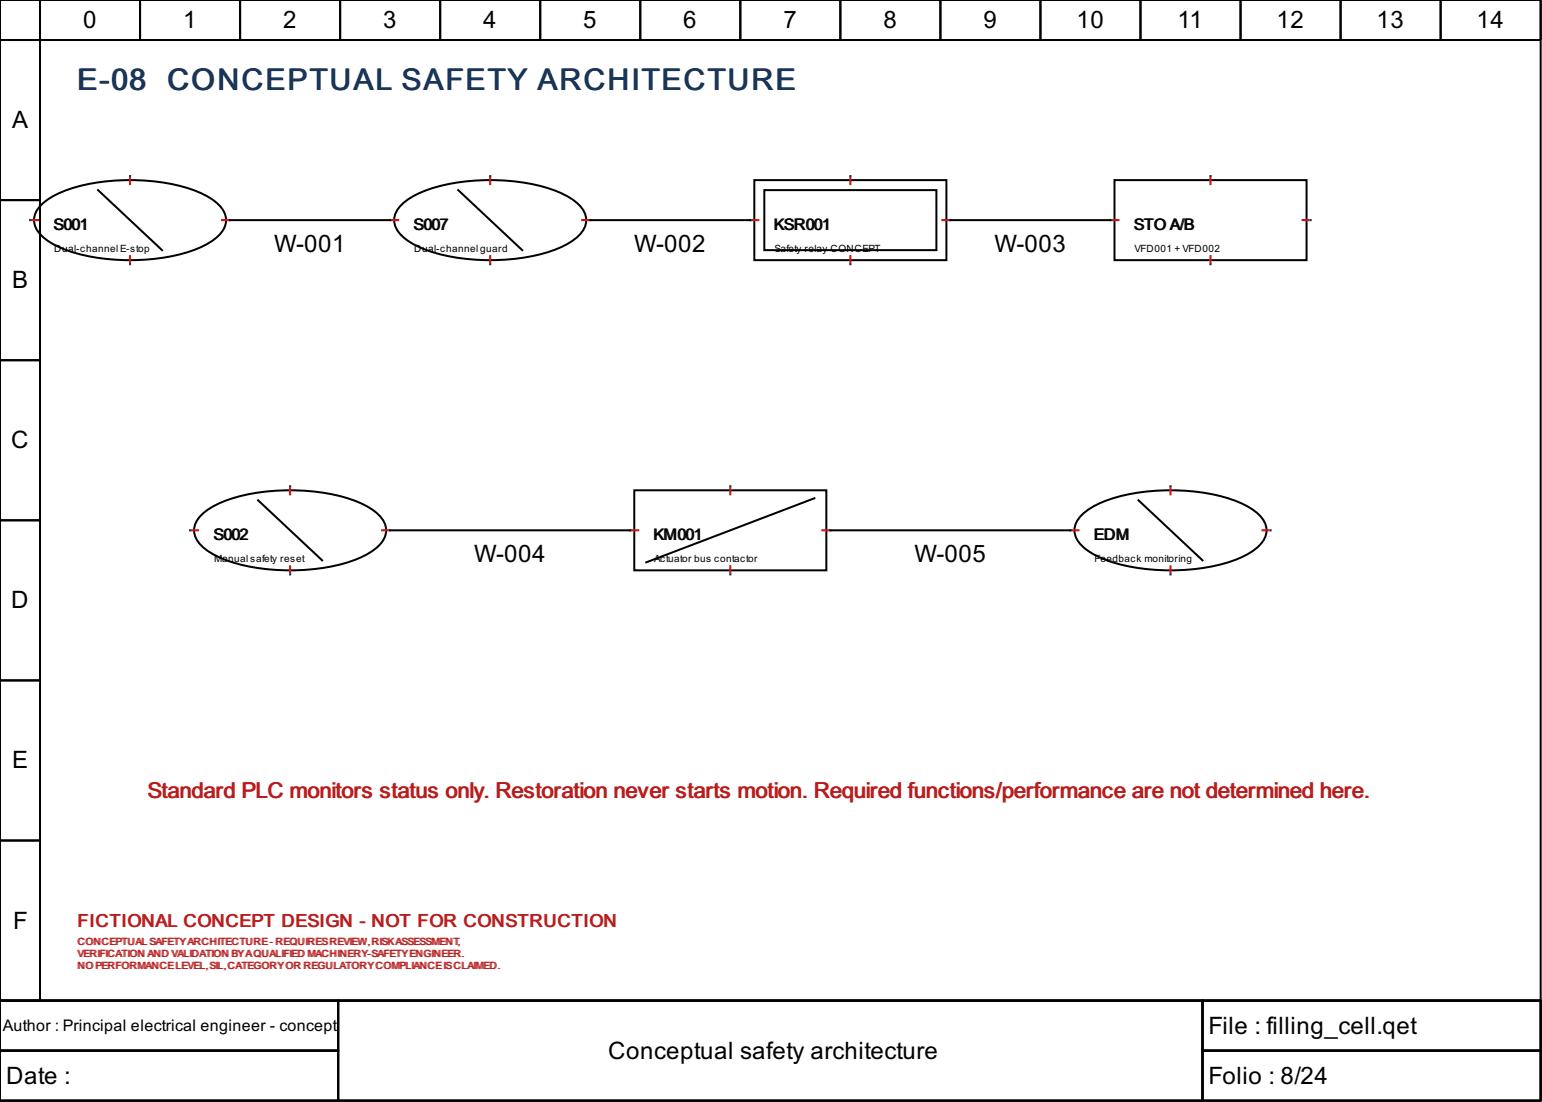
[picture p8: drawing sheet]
<svg xmlns="http://www.w3.org/2000/svg" width="204mm" height="146mm" viewBox="0 0 204 146" stroke-linecap="round" stroke-linejoin="round" font-family="sans-serif">
<g fill="none" stroke="#000" stroke-width=".26">
<path d="M0 0h203.7v132.3h-203.7zM0 0h5.3v5.3h-5.3zM0 5.3h5.3v21.2h-5.3zM5.3 0h13.2v5.3h-13.2zM18.5 0h13.2v5.3h-13.2zM31.7 0h13.3v5.3h-13.3zM45 0h13.2v5.3h-13.2zM58.2 0h13.2v5.3h-13.2zM71.4 0h13.3v5.3h-13.3zM84.7 0h13.2v5.3h-13.2zM97.9 0h13.2v5.3h-13.2zM111.1 0h13.3v5.3h-13.3z"/>
<path d="M124.4 0h13.2v5.3h-13.2zM137.6 0h13.2v5.3h-13.2zM150.8 0h13.2v5.3h-13.2zM164 0h13.3v5.3h-13.3zM177.3 0h13.2v5.3h-13.2zM190.5 0h13.2v5.3h-13.2zM0 26.5h5.3v21.1h-5.3zM5.4 27.2a11.7 11.7 0 0 1 5.8-2.8 27.7 27.7 0 0 1 14.4 .7 7.9 7.9 0 0 1 3.9 2.7 2.49 2.49 0 0 1-.5 3.2 11.7 11.7 0 0 1-5.8 2.8 27.7 27.7 0 0 1-14.4-.7 7.9 7.9 0 0 1-3.9-2.7 2.49 2.49 0 0 1 .5-3.2zM13 25.1l8.4 8M30.4 29.1h21.2M53 27.2a11.7 11.7 0 0 1 5.9-2.8 27.7 27.7 0 0 1 14.4 .7 7.9 7.9 0 0 1 3.8 2.7 2.49 2.49 0 0 1-.4 3.2 11.7 11.7 0 0 1-5.9 2.8 27.7 27.7 0 0 1-14.4-.7 7.9 7.9 0 0 1-3.9-2.7 2.49 2.49 0 0 1 .5-3.2zM60.6 25.1l8.5 8"/>
<path d="M78.1 29.1h21.1M99.7 23.8h25.4v10.6h-25.4zM101.1 25.1h22.7v8h-22.7zM125.7 29.1h21.1M147.4 23.8h25.4v10.6h-25.4zM0 47.6h5.3v21.2h-5.3zM0 68.8h5.3v21.2h-5.3zM26.5 68.2a11.7 11.7 0 0 1 5.9-2.8 27.7 27.7 0 0 1 14.4 .8 7.9 7.9 0 0 1 3.9 2.6 2.49 2.49 0 0 1-.5 3.2 11.7 11.7 0 0 1-5.9 2.8 27.7 27.7 0 0 1-14.4-.7 7.9 7.9 0 0 1-3.8-2.7 2.49 2.49 0 0 1 .4-3.2zM34.1 66.1l8.5 8M51.6 70.1h31.7M83.9 64.8h25.4v10.6h-25.4zM107.7 65.9l-22.2 8.4"/>
<path d="M109.8 70.1h31.8M142.9 68.2a11.7 11.7 0 0 1 5.9-2.8 27.7 27.7 0 0 1 14.4 .8 7.9 7.9 0 0 1 3.9 2.6 2.49 2.49 0 0 1-.5 3.2 11.7 11.7 0 0 1-5.8 2.8 27.7 27.7 0 0 1-14.5-.7 7.9 7.9 0 0 1-3.8-2.7 2.49 2.49 0 0 1 .4-3.2zM150.5 66.1l8.5 8M0 90h5.3v21.1h-5.3zM0 111.1h5.3v21.2h-5.3zM0 132.3h203.7v13.2h-203.7zM0 132.3h44.7v6.6h-44.7zM0 138.9h44.7v6.6h-44.7zM44.7 132.3h114.3v13.2h-114.3zM159 132.3h44.7v6.6h-44.7zM159 138.9h44.7v6.6h-44.7z"/>
</g>
<g fill="none" stroke="#f00" stroke-width=".26">
<path d="M4 29.1h1M17.2 23.3v1M17.2 33.9v1M29.4 29.1h1M51.6 29.1h1.1M64.8 23.3v1M64.8 33.9v1M77 29.1h1.1M99.2 29.1h1.1M112.4 23.3v1M112.4 33.9v1M124.6 29.1h1.1"/>
<path d="M146.8 29.1h1.1M160.1 23.3v1M160.1 33.9v1M172.2 29.1h1.1M25.1 70.1h1.1M38.4 64.3v1.1M38.4 74.9v1M50.5 70.1h1.1M83.3 70.1h1.1M96.6 64.3v1.1M96.6 74.9v1M108.7 70.1h1.1"/>
<path d="M141.6 70.1h1M154.8 64.3v1.1M154.8 74.9v1M167 70.1h1"/>
</g>
<g fill="none" stroke="#00f" stroke-width=".26">
<path d="M4 29.1h.1M17.2 23.3h.1M17.2 34.9h.1M30.4 29.1h.1M51.6 29.1h.1M64.8 23.3h.1M64.8 34.9h.1M78.1 29.1h.1M99.2 29.1h.1M112.4 23.3h.1M112.4 34.9h.1M125.7 29.1h.1"/>
<path d="M146.8 29.1h.1M160.1 23.3h.1M160.1 34.9h.1M173.3 29.1h.1M25.1 70.1h.1M38.4 64.3h.1M38.4 75.9h.1M51.6 70.1h.1M83.3 70.1h.1M96.6 64.3h.1M96.6 75.9h.1M109.8 70.1h.1"/>
<path d="M141.6 70.1h.1M154.8 64.3h.1M154.8 75.9h.1M168 70.1h.1"/>
</g>
<g font-size="4" fill="#17365d">
<text x="10.2" y="11.9">E-08</text>
<text x="22.1" y="11.9">CONCEPTUAL SAFETY ARCHITECTURE</text>
</g>
<g font-size="3.2">
<text x="11" y="3.7">0</text>
<text x="24.2" y="3.7">1</text>
<text x="37.4" y="3.7">2</text>
<text x="50.7" y="3.7">3</text>
<text x="63.9" y="3.7">4</text>
<text x="77.1" y="3.7">5</text>
<text x="90.4" y="3.7">6</text>
<text x="103.6" y="3.7">7</text>
<text x="116.8" y="3.7">8</text>
<text x="130" y="3.7">9</text>
<text x="142.3" y="3.7">10</text>
<text x="155.7" y="3.7">11</text>
<text x="168.8" y="3.7">12</text>
<text x="182" y="3.7">13</text>
<text x="195.3" y="3.7">14</text>
<text x="1.6" y="16.9">A</text>
<text x="36.2" y="33.3">W-001</text>
<text x="83.9" y="33.3">W-002</text>
<text x="131.5" y="33.3">W-003</text>
<text x="1.6" y="38.1">B</text>
<text x="1.5" y="59.3">C</text>
<text x="62.7" y="74.3">W-004</text>
<text x="120.9" y="74.3">W-005</text>
<text x="1.5" y="80.4">D</text>
<text x="1.6" y="101.6">E</text>
<text x="1.7" y="122.8">F</text>
<text x="159.8" y="136.7">File : filling_cell.qet</text>
<text x=".8" y="143.3">Date :</text>
<text x="80.4" y="140">Conceptual safety architecture</text>
<text x="159.8" y="143.3">Folio : 8/24</text>
</g>
<text font-size="2.9" fill="#b91c1c" x="19.4" y="105.6">Standard PLC monitors status only. Restoration never starts motion. Required functions/performance are not determined here.</text>
<text font-size="2.4" fill="#b91c1c" x="10.2" y="122.5">FICTIONAL CONCEPT DESIGN - NOT FOR CONSTRUCTION</text>
<g font-size="2.1">
<text x="7.1" y="30.4">S001</text>
<text x="54.8" y="30.4">S007</text>
<text x="102.3" y="30.4">KSR001</text>
<text x="149.9" y="30.4">STO A/B</text>
<text x="28.3" y="71.4">S002</text>
<text x="86.5" y="71.4">KM001</text>
<text x="144.7" y="71.4">EDM</text>
<text x=".4" y="136.3">Author : Principal electrical engineer - concept</text>
</g>
<g font-size="1.3">
<text x="7.1" y="33.3">Dual-channel E-stop</text>
<text x="54.8" y="33.3">Dual-channel guard</text>
<text x="102.4" y="33.3">Safety relay CONCEPT</text>
<text x="150" y="33.3">VFD001 + VFD002</text>
<text x="28.3" y="74.3">Manual safety reset</text>
<text x="86.5" y="74.3">Actuator bus contactor</text>
<text x="144.7" y="74.3">Feedback monitoring</text>
</g>
<g font-size="1.3" fill="#b91c1c">
<text x="10.2" y="124.9">C ONC EPTUAL SAFETYAR CH ITECTU RE</text>
<text x="10.3" y="124.9">CON CEPTU ALSAFETY ARC HITEC TUR E--R EQUIIR ESR EVIEW, RISK ASSESSMENT,,</text>
<text x="36.5" y="124.9">REQU RES REVIEW,R ISKASSESSMEN T</text>
<text x="10.2" y="126.5">VER IFICATION AND VALIDATION BYA QUALIFIED MACH INER Y-SAFETY ENGIN EER.</text>
<text x="10.2" y="128.1">N OPER FORMAN CE LEVEL,SIL, CATEGOR YOR REGU LATORY COMPLIAN CE SC LAIMED..</text>
<text x="10.3" y="126.5">VERIFIC ATION AN D VALID ATION BY AQU ALIFIED MAC HIN ERY-SAFETYEN GINEER .</text>
<text x="10.3" y="128.1">NO PERFOR MANC ELEVEL, SIL,C ATEGORY OR R EGULATOR YC OMPLIANC EIIS CLAIMED</text>
</g>
</svg>
